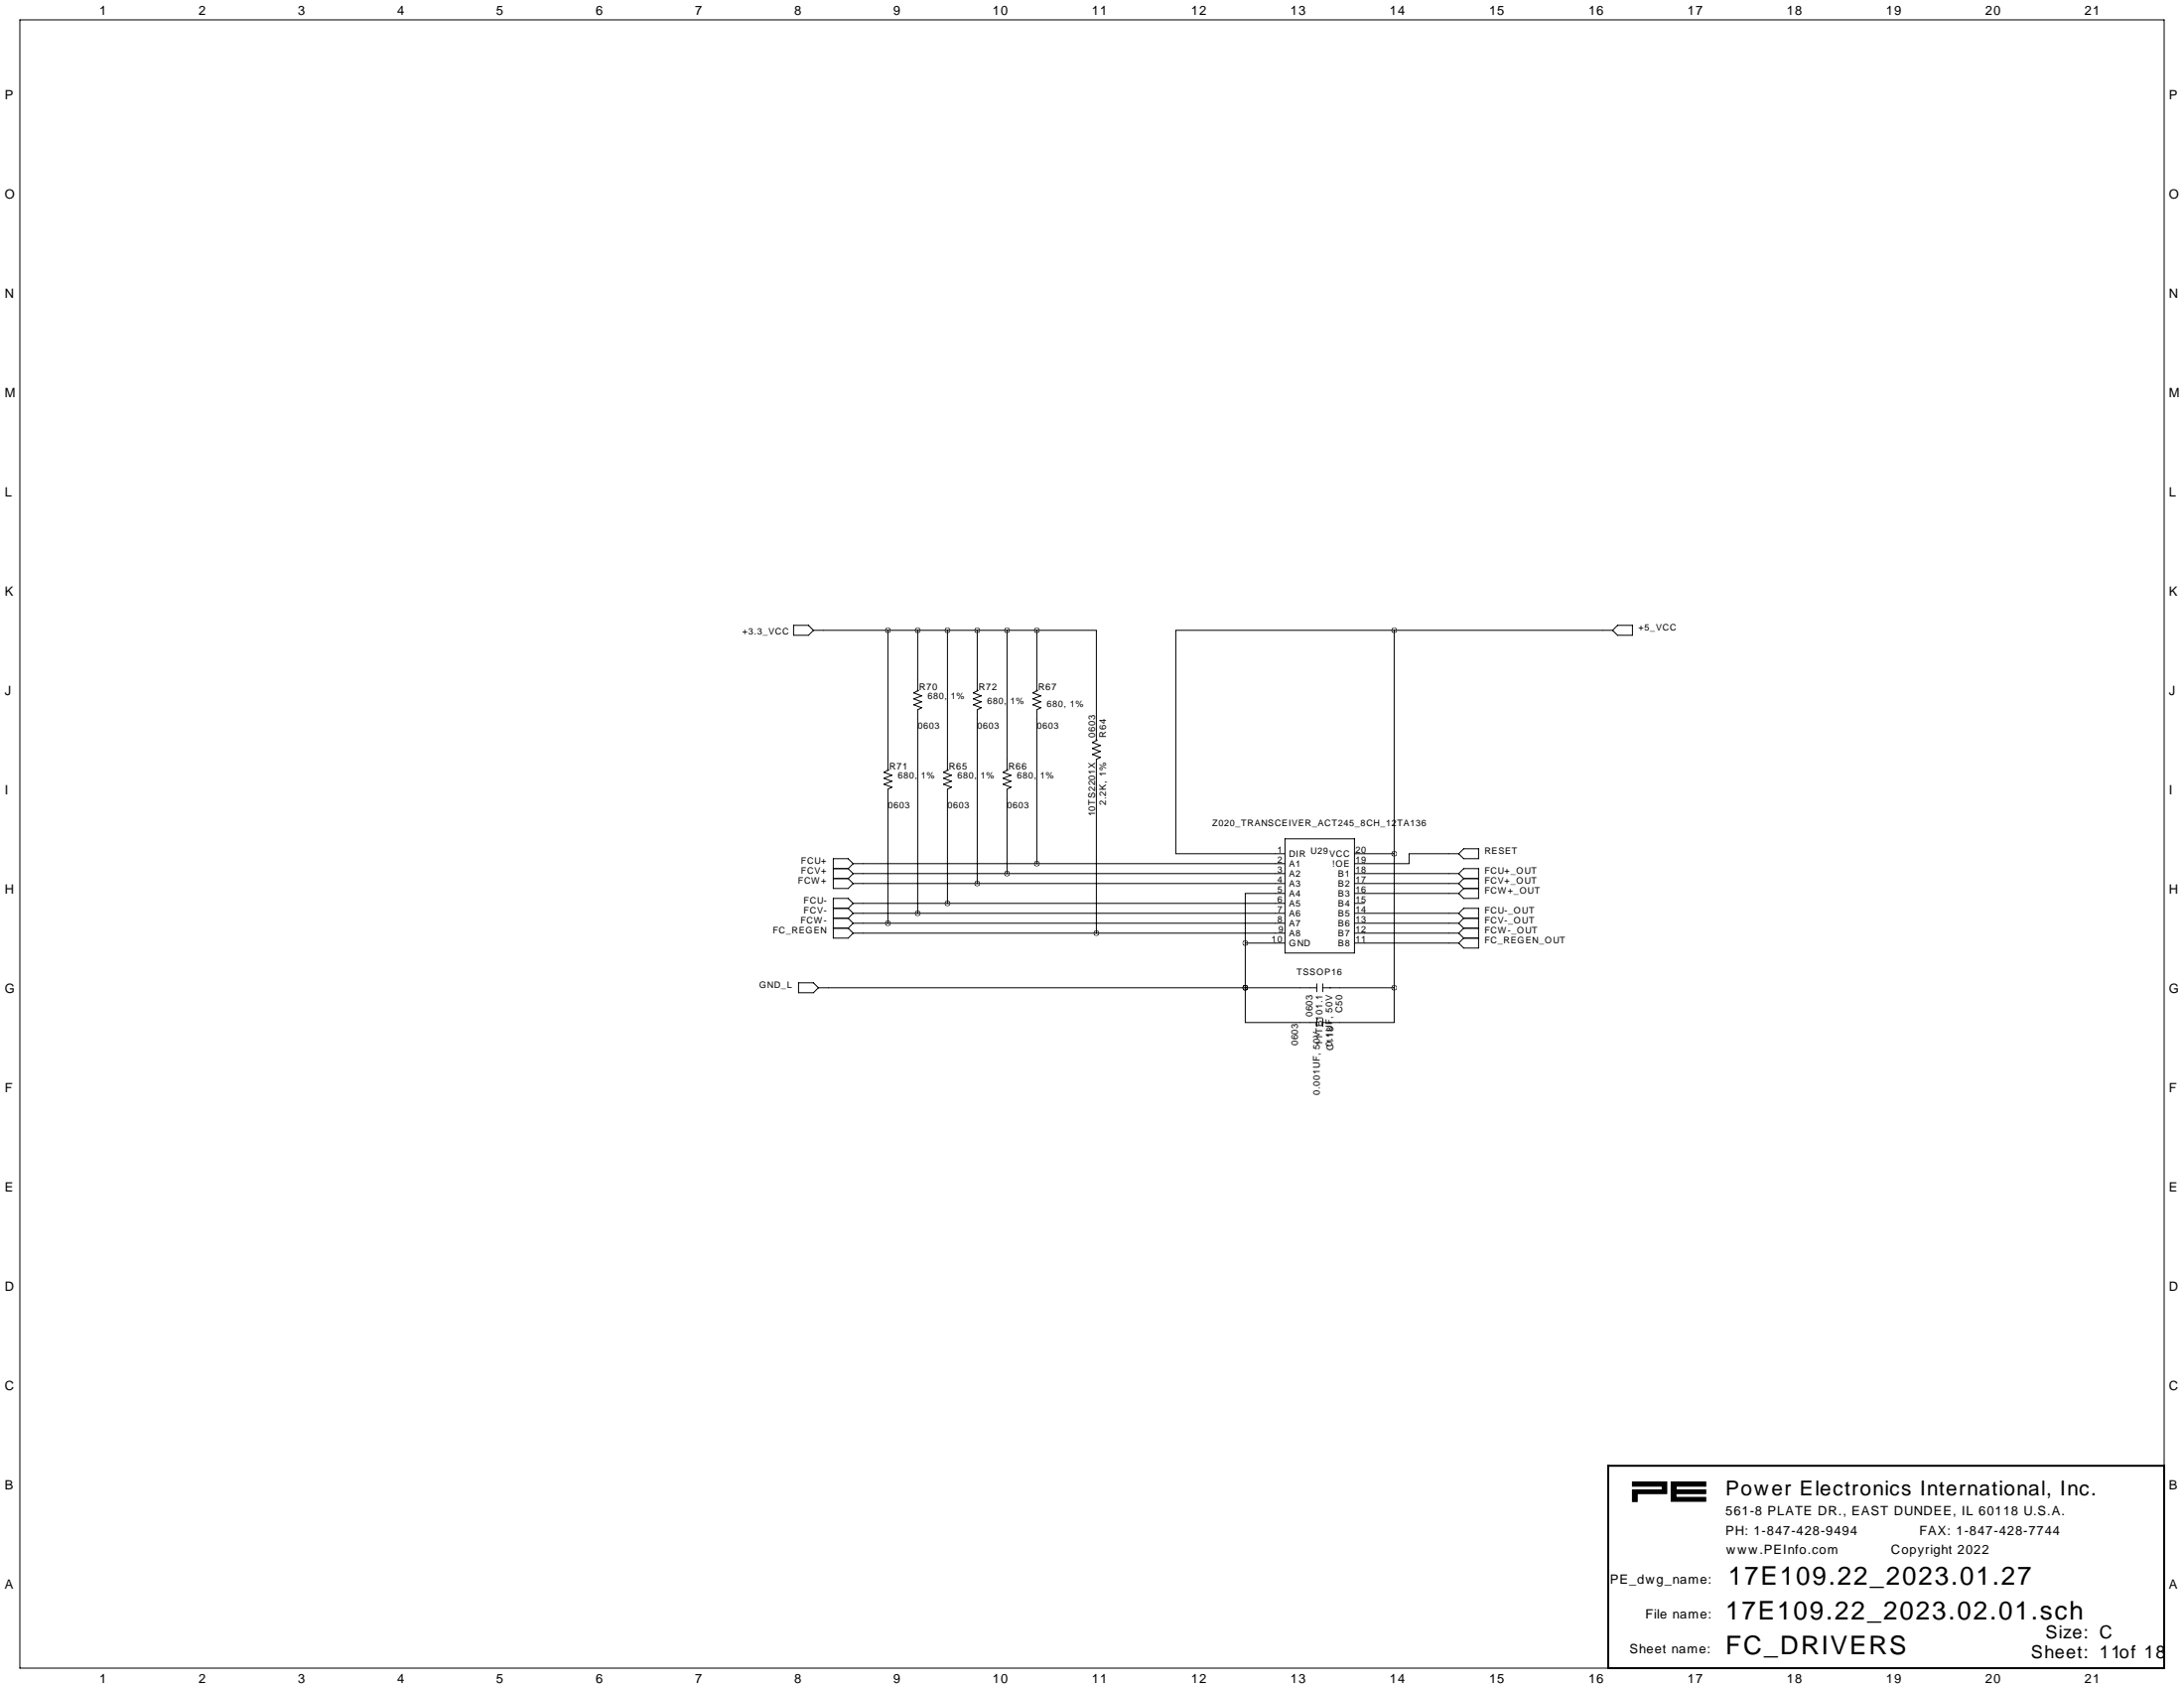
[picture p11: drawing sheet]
<svg xmlns="http://www.w3.org/2000/svg" width="559mm" height="432mm" viewBox="0 0 559 432" stroke-linecap="round" stroke-linejoin="round" font-family="sans-serif">
<path d="M417.7 379.1h8.8v3h-7.6v2h-1.2v-3h7.6v-.9h-7.6zM427.6 379.1h8.8v1.1h-7.5v.9h7.5v1h-7.6v.9h7.6v1h-8.8z" fill="#000" stroke="#000" stroke-width=".25"/>
<g fill="none" stroke="#000" stroke-width=".25">
<path d="M5.1 5.1h548.6v421.6h-548.6zM203 160h3.9l1.2 1.2-1.2 1.3h-3.9zM413.9 160h3.8v2.5h-3.8l-1.3-1.3zM208.1 161.2h57.2M227.2 161.2v35.9l-1 .5 2 .7-2 .8 2 .7-2 .8 2 .8-1 .5v34.3M234.8 176.6h.1M234.8 161.2v15.5l-1 .5 2 .8-2 .8 2 .7-2 .8 2 .8-1 .5v52M242.4 161.2v35.9l-1 .5 2 .7-2 .8 2 .7-2 .8 2 .8-1 .5v29.2M250 176.6h.1M250 161.2v15.5l-1 .5 2.1 .8-2.1 .8 2.1 .7-2.1 .8 2.1 .8-1.1 .5v44.4M257.7 161.2v35.9l-1.1 .5 2.1 .7-2.1 .8 2.1 .7-2.1 .8 2.1 .8-1 .5v21.6M265.3 176.6h.1"/>
<path d="M265.3 161.2h15.2v28.2l-1 .5 2 .8-2 .8 2 .7-2 .8 2 .8-1 .5v44.4M265.3 161.2v15.5l-1 .5 2 .8-2 .8 2 .7-2 .8 2 .8-1 .5v39.3M356.7 161.2h-55.9v57.2h28M356.7 161.2h55.9M356.7 161.2v91.5M227.2 197h.1M242.4 197h.1M257.7 197h.1M280.5 189.3h.1M328.8 214.6h17.8v29.2h-17.8zM346.6 218.4h10.1M373.2 218.4h-12.7v2.5h-13.9"/>
<path d="M374.5 217.1h3.8v2.6h-3.8l-1.3-1.3zM213.2 237.4h3.8M213.2 232.4h3.8M213.2 222.2h3.8M213.2 234.9h3.8M213.2 224.7h3.8M217 237.4l1.3 1.3M217 232.4l1.3 1.2M217 222.2l1.3 1.3M217 234.9l1.3 1.3M217 224.7l1.3 1.3M218.3 220.9h110.5"/>
<path d="M218.3 223.5h110.5M218.3 226h110.5M218.3 231.1h110.5M218.3 233.6h110.5M218.3 236.2h110.5M218.3 238.7h110.5M218.3 231.1l-1.3-1.3h-3.8v10.2h3.8l1.3-1.3M218.3 220.9l-1.3-1.2h-3.8v7.6h3.8l1.3-1.3M218.3 231.1l-1.3 1.3M218.3 220.9l-1.3 1.3M218.3 233.6l-1.3 1.3M218.3 223.5l-1.3 1.2"/>
<path d="M218.3 236.2l-1.3 1.2M328.8 228.5h-10.2v12.7M346.6 223.5h26.6M346.6 226h26.6M346.6 228.5h26.6M346.6 231.1h2.5M346.6 233.6h26.6M346.6 236.2h26.6M346.6 238.7h26.6M373.2 233.6l1.3-1.2h3.8v10.1h-3.8l-1.3-1.3M373.2 223.5l1.3-1.3h3.8v7.6h-3.8l-1.3-1.3M373.2 223.5l1.3 1.2"/>
<path d="M373.2 226l1.3 1.3M373.2 233.6l1.3 1.3M373.2 236.2l1.3 1.2M373.2 238.7l1.3 1.3M374.5 240h3.8M374.5 237.4h3.8M374.5 234.9h3.8M374.5 224.7h3.8M374.5 227.3h3.8M374.5 224.7l-1.3 1.3M374.5 227.3l-1.3 1.2M374.5 234.9l-1.3 1.3"/>
<path d="M374.5 237.4l-1.3 1.3M374.5 240l-1.3 1.2M204.3 251.4h3.8l1.3 1.3-1.3 1.2h-3.8zM209.4 252.7h127.5M318.6 252.7h.1M318.6 252.7v8.9h18.3M318.6 241.2h10.2M318.6 241.2v11.5M336.9 251.7v2M338.4 251.7v2M338.4 252.7h18.3M346.6 241.2h26.6"/>
<path d="M356.7 252.7v8.9h-18.3M336.9 260.6v2M338.4 260.6v2"/>
</g>
<path d="M411.5 375h142.2v51.7h-142.2z" fill="none" stroke="#000" stroke-width=".51"/>
<path d="M265.2 161.2a.05 .05 0 0 0 .1 0 .05 .05 0 0 0-.1 0zM280.5 238.7a.05 .05 0 0 0 .1 0 .05 .05 0 0 0-.1 0zM265.2 220.9a.05 .05 0 0 0 .1 0 .05 .05 0 0 0-.1 0zM257.6 223.5a.05 .05 0 0 0 .1 0 .05 .05 0 0 0-.1 0zM250 226a.05 .05 0 0 0 .1 0 .05 .05 0 0 0-.1 0zM250 161.2a.05 .05 0 0 0 .1 0 .05 .05 0 0 0-.1 0zM257.6 161.2a.05 .05 0 0 0 .1 0 .05 .05 0 0 0-.1 0zM227.1 236.2a.05 .05 0 0 0 .1 0 .05 .05 0 0 0-.1 0zM242.4 161.2a.05 .05 0 0 0 .1 0 .05 .05 0 0 0-.1 0zM227.1 161.2a.05 .05 0 0 0 .1 0 .05 .05 0 0 0-.1 0zM356.7 218.4a.05 .05 0 0 0 .1 0 .05 .05 0 0 0-.1 0zM318.6 252.7a.05 .05 0 0 0 .1 0 .05 .05 0 0 0-.1 0zM356.7 161.2a.05 .05 0 0 0 .1 0 .05 .05 0 0 0-.1 0zM242.4 231.1a.05 .05 0 0 0 .1 0 .05 .05 0 0 0-.1 0zM318.6 241.2a.05 .05 0 0 0 .1 0 .05 .05 0 0 0-.1 0zM318.6 252.7a.05 .05 0 0 0 .1 0 .05 .05 0 0 0-.1 0zM356.7 252.7a.05 .05 0 0 0 .1 0 .05 .05 0 0 0-.1 0z" fill="#000" stroke="#000" stroke-width="1.3"/>
<g font-size="6.6">
<text x="442.2" y="405.4">17E109.22_2023.01.27</text>
<text x="441.5" y="414.3">17E109.22_2023.02.01.sch</text>
<text x="441.5" y="423.2">FC_DRIVERS</text>
</g>
<text font-size="5.3" x="441.5" y="382.6">Power Electronics International, Inc.</text>
<g font-size="4.6">
<text x="523.3" y="419.1">Size: C</text>
<text x="519.6" y="424.2">Sheet: 11of 18</text>
</g>
<g font-size="3.3">
<text x="25.4" y="3.8">1</text>
<text x="50.8" y="3.8">2</text>
<text x="76.2" y="3.8">3</text>
<text x="101.6" y="3.8">4</text>
<text x="127" y="3.8">5</text>
<text x="152.4" y="3.8">6</text>
<text x="177.8" y="3.8">7</text>
<text x="203.2" y="3.8">8</text>
<text x="228.6" y="3.8">9</text>
<text x="254" y="3.8">10</text>
<text x="279.4" y="3.8">11</text>
<text x="304.8" y="3.8">12</text>
<text x="330.2" y="3.8">13</text>
<text x="355.6" y="3.8">14</text>
<text x="381" y="3.8">15</text>
<text x="406.4" y="3.8">16</text>
<text x="431.8" y="3.8">17</text>
<text x="457.2" y="3.8">18</text>
<text x="482.6" y="3.8">19</text>
<text x="508" y="3.8">20</text>
<text x="533.4" y="3.8">21</text>
<text x="1.3" y="25.4">P</text>
<text x="555" y="25.4">P</text>
<text x="1.3" y="50.8">O</text>
<text x="555" y="50.8">O</text>
<text x="1.3" y="76.2">N</text>
<text x="555" y="76.2">N</text>
<text x="1.3" y="101.6">M</text>
<text x="555" y="101.6">M</text>
<text x="1.3" y="127">L</text>
<text x="555" y="127">L</text>
<text x="1.3" y="152.4">K</text>
<text x="555" y="152.4">K</text>
<text x="1.3" y="177.8">J</text>
<text x="555" y="177.8">J</text>
<text x="1.3" y="203.2">I</text>
<text x="555" y="203.2">I</text>
<text x="1.3" y="228.6">H</text>
<text x="555" y="228.6">H</text>
<text x="1.3" y="254">G</text>
<text x="555" y="254">G</text>
<text x="1.3" y="279.4">F</text>
<text x="555" y="279.4">F</text>
<text x="1.3" y="304.8">E</text>
<text x="555" y="304.8">E</text>
<text x="1.3" y="330.2">D</text>
<text x="555" y="330.2">D</text>
<text x="1.3" y="355.6">C</text>
<text x="555" y="355.6">C</text>
<text x="1.3" y="381">B</text>
<text x="555" y="381">B</text>
<text x="441.5" y="387.7">561-8 PLATE DR., EAST DUNDEE, IL 60118 U.S.A.</text>
<text x="441.5" y="392.7">PH: 1-847-428-9494</text>
<text x="491.1" y="392.6">FAX: 1-847-428-7744</text>
<text x="441.7" y="397.6">www.PEInfo.com</text>
<text x="483.9" y="397.5">Copyright 2022</text>
<text x="1.3" y="406.4">A</text>
<text x="411.9" y="405.1">PE_dwg_name:</text>
<text x="555" y="406.4">A</text>
<text x="421" y="414">File name:</text>
<text x="416.9" y="422.9">Sheet name:</text>
<text x="25.4" y="430.5">1</text>
<text x="50.8" y="430.5">2</text>
<text x="76.2" y="430.5">3</text>
<text x="101.6" y="430.5">4</text>
<text x="127" y="430.5">5</text>
<text x="152.4" y="430.5">6</text>
<text x="177.8" y="430.5">7</text>
<text x="203.2" y="430.5">8</text>
<text x="228.6" y="430.5">9</text>
<text x="254" y="430.5">10</text>
<text x="279.4" y="430.5">11</text>
<text x="304.8" y="430.5">12</text>
<text x="330.2" y="430.5">13</text>
<text x="355.6" y="430.5">14</text>
<text x="381" y="430.5">15</text>
<text x="406.4" y="430.5">16</text>
<text x="431.8" y="430.5">17</text>
<text x="457.2" y="430.5">18</text>
<text x="482.6" y="430.5">19</text>
<text x="508" y="430.5">20</text>
<text x="533.4" y="430.5">21</text>
</g>
<g font-size="2.4">
<text x="235.1" y="176.5">R70</text>
<text x="250.4" y="176.5">R72</text>
<text x="265.6" y="176.5">R67</text>
<text x="280.2" y="188.7" transform="rotate(-90 280.2 188.7)">0603</text>
<text x="283" y="188.7" transform="rotate(-90 283 188.7)">R64</text>
<text x="227.5" y="196.8">R71</text>
<text x="242.8" y="196.8">R65</text>
<text x="258" y="196.8">R66</text>
<text x="280.2" y="208.9" transform="rotate(-90 280.2 208.9)">10TS2201X</text>
<text x="283" y="205.9" transform="rotate(-90 283 205.9)">2.2K, 1%</text>
<text x="335.9" y="260.2" transform="rotate(-90 335.9 260.2)">0603</text>
<text x="343.5" y="259.1" transform="rotate(-90 343.5 259.1)">C50</text>
<text x="332.1" y="267.5" transform="rotate(-90 332.1 267.5)">0603</text>
<text x="338.4" y="267.4" transform="rotate(-90 338.4 267.4)">11TB101.1</text>
<text x="340.9" y="267.8" transform="rotate(-90 340.9 267.8)">0.1UF, 50V</text>
<text x="341.2" y="268.8" transform="rotate(-90 341.2 268.8)">C118</text>
<text x="337.7" y="280.2" transform="rotate(-90 337.7 280.2)">0.001UF, 50V</text>
</g>
<g font-size="2.3">
<text x="419.2" y="161.2">+5_VCC</text>
<text x="189.9" y="162.3">+3.3_VCC</text>
<text x="237.3" y="178.9">680, 1%</text>
<text x="252.6" y="180.2">680, 1%</text>
<text x="267.8" y="180.9">680, 1%</text>
<text x="234.8" y="186.5">0603</text>
<text x="250" y="186.5">0603</text>
<text x="265.3" y="186.5">0603</text>
<text x="229.7" y="199.2">680, 1%</text>
<text x="245" y="199.2">680, 1%</text>
<text x="260.2" y="199.2">680, 1%</text>
<text x="227.2" y="206.8">0603</text>
<text x="242.4" y="206.8">0603</text>
<text x="257.7" y="206.8">0603</text>
<text x="310.2" y="211.4">Z020_TRANSCEIVER_ACT245_8CH_12TA136</text>
<text x="205" y="220.9">FCU+</text>
<text x="326.8" y="218.1">1</text>
<text x="326.8" y="220.7">2</text>
<text x="329.8" y="219.1">DIR</text>
<text x="329.8" y="221.6">A1</text>
<text x="335.4" y="218.4">U29</text>
<text x="340.1" y="219.1">VCC</text>
<text x="340.9" y="221.6">!OE</text>
<text x="346.8" y="220.7">19</text>
<text x="346.8" y="218.1">20</text>
<text x="379.8" y="218.4">RESET</text>
<text x="204.2" y="226">FCW+</text>
<text x="205" y="223.5">FCV+</text>
<text x="326.8" y="223.2">3</text>
<text x="326.8" y="225.8">4</text>
<text x="329.8" y="224.2">A2</text>
<text x="329.8" y="226.7">A3</text>
<text x="342.4" y="226.7">B2</text>
<text x="342.4" y="224.2">B1</text>
<text x="346.8" y="225.8">17</text>
<text x="346.8" y="223.2">18</text>
<text x="379.8" y="223.5">FCU+_OUT</text>
<text x="379.8" y="226">FCV+_OUT</text>
<text x="205.6" y="231.1">FCU-</text>
<text x="205.6" y="233.6">FCV-</text>
<text x="326.8" y="228.3">5</text>
<text x="326.8" y="230.8">6</text>
<text x="326.8" y="233.4">7</text>
<text x="329.8" y="229.3">A4</text>
<text x="329.8" y="231.8">A5</text>
<text x="342.4" y="231.8">B4</text>
<text x="342.4" y="229.3">B3</text>
<text x="346.8" y="233.4">14</text>
<text x="346.8" y="230.8">15</text>
<text x="346.8" y="228.3">16</text>
<text x="379.8" y="228.5">FCW+_OUT</text>
<text x="379.8" y="233.6">FCU-_OUT</text>
<text x="197.7" y="238.7">FC_REGEN</text>
<text x="204.8" y="236.2">FCW-</text>
<text x="326.8" y="235.9">8</text>
<text x="327.1" y="238.5">9</text>
<text x="329.8" y="234.3">A6</text>
<text x="329.8" y="236.9">A7</text>
<text x="329.8" y="239.4">A8</text>
<text x="342.4" y="239.4">B7</text>
<text x="342.4" y="236.9">B6</text>
<text x="342.4" y="234.3">B5</text>
<text x="346.8" y="238.5">12</text>
<text x="346.8" y="235.9">13</text>
<text x="379.8" y="236.2">FCV-_OUT</text>
<text x="379.8" y="238.7">FCW-_OUT</text>
<text x="325.4" y="241">10</text>
<text x="329.8" y="242">GND</text>
<text x="342.4" y="242">B8</text>
<text x="346.8" y="241">11</text>
<text x="379.8" y="241.2">FC_REGEN_OUT</text>
<text x="331.8" y="249.5">TSSOP16</text>
<text x="194.2" y="252.7">GND_L</text>
</g>
</svg>
